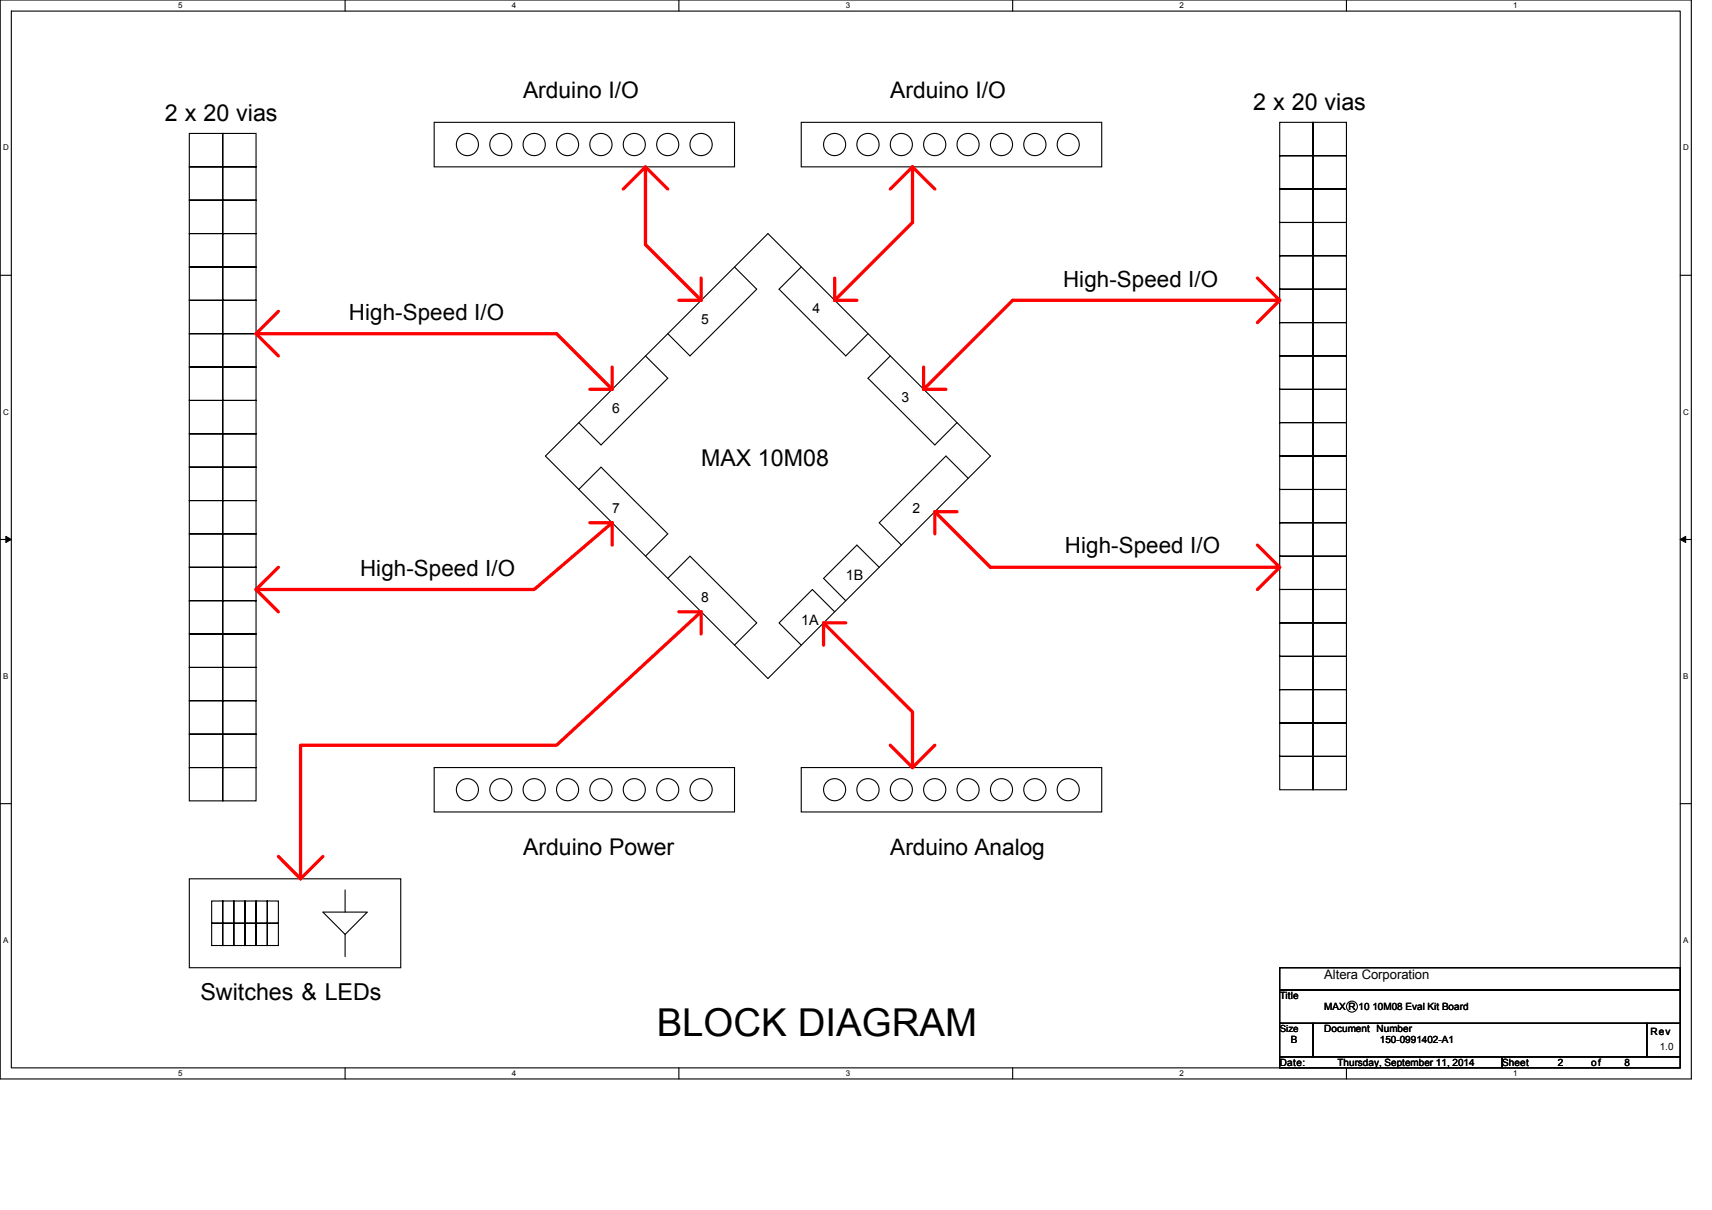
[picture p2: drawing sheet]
<svg xmlns="http://www.w3.org/2000/svg" width="297mm" height="210mm" viewBox="0 0 297 210" stroke-linecap="round" stroke-linejoin="round" font-family="sans-serif">
<path d="M0 0h293.5v187.2h-293.5zM2 1.9h289.5v183.4h-289.5z" fill="none" stroke="#000" stroke-width=".19"/>
<g fill="#fff">
<path d="M30.9 .2h.8v1.6h-.8z"/>
<path d="M30.9 185.5h.8v1.6h-.8z"/>
</g>
<path d="M59.9 0v1.9M59.9 185.3v1.9" fill="none" stroke="#000" stroke-width=".19"/>
<g fill="#fff">
<path d="M88.8 .2h.8v1.6h-.8z"/>
<path d="M88.8 185.5h.8v1.6h-.8z"/>
</g>
<path d="M117.8 0v1.9M117.8 185.3v1.9" fill="none" stroke="#000" stroke-width=".19"/>
<g fill="#fff">
<path d="M146.7 .2h.8v1.6h-.8z"/>
<path d="M146.7 185.5h.8v1.6h-.8z"/>
</g>
<path d="M175.7 0v1.9M175.7 185.3v1.9" fill="none" stroke="#000" stroke-width=".19"/>
<g fill="#fff">
<path d="M204.7 .2h.7v1.6h-.7z"/>
<path d="M204.7 185.5h.7v1.6h-.7z"/>
</g>
<path d="M233.6 0v1.9M233.6 185.3v1.9" fill="none" stroke="#000" stroke-width=".19"/>
<g fill="#fff">
<path d="M262.6 .2h.7v1.6h-.7z"/>
<path d="M262.6 185.5h.7v1.6h-.7z"/>
<path d="M.5 24.8h1v1.6h-1z"/>
<path d="M292 24.8h1v1.6h-1z"/>
<path d="M.5 70.7h1v1.5h-1z"/>
<path d="M292 70.7h1v1.5h-1z"/>
</g>
<path d="M0 47.8h2M291.5 47.8h2" fill="none" stroke="#000" stroke-width=".19"/>
<g fill="#fff">
<path d="M.5 116.5h.9v1.6h-.9z"/>
<path d="M292 116.5h.9v1.6h-.9z"/>
</g>
<path d="M0 93.6h2M291.5 93.6h2" fill="none" stroke="#000" stroke-width=".19"/>
<path d="M1 93.1l1 .5-1 .5zM291.5 93.6l1-.5v1z" fill="#000" stroke="#000" stroke-width=".17"/>
<g fill="#fff">
<path d="M.5 162.4h.9v1.5h-.9z"/>
<path d="M292 162.4h.9v1.5h-.9z"/>
</g>
<g fill="none" stroke="#000" stroke-width=".19">
<path d="M32.8 23.2h5.8v5.8h-5.8zM32.8 29h5.8v5.7h-5.8zM32.8 34.7h5.8v5.8h-5.8zM38.6 23.2h5.8v5.8h-5.8zM38.6 29h5.8v5.7h-5.8zM38.6 34.7h5.8v5.8h-5.8zM75.3 21.2h52.1v7.8h-52.1zM139 21.2h52.2v7.8h-52.2zM222 21.2h5.8v5.8h-5.8zM222 27h5.8v5.8h-5.8zM222 32.8h5.8v5.8h-5.8zM222 38.6h5.8v5.8h-5.8z"/>
<path d="M227.8 21.2h5.8v5.8h-5.8zM227.8 27h5.8v5.8h-5.8zM227.8 32.8h5.8v5.8h-5.8zM227.8 38.6h5.8v5.8h-5.8zM32.8 40.5h5.8v5.8h-5.8zM32.8 46.3h5.8v5.8h-5.8zM32.8 52.1h5.8v5.8h-5.8zM32.8 57.9h5.8v5.8h-5.8zM38.6 40.5h5.8v5.8h-5.8zM38.6 46.3h5.8v5.8h-5.8zM38.6 52.1h5.8v5.8h-5.8zM38.6 57.9h5.8v5.8h-5.8z"/>
<path d="M127.4 46.3l3.9 3.9-5.8 5.8-5.8 5.8-3.8-3.9M139 46.3l-3.8 3.9 5.7 5.8 5.8 5.8 3.9-3.9M152.5 44.4l-7.7 7.7M222 44.4h5.8v5.8h-5.8zM222 50.2h5.8v5.8h-5.8zM222 56h5.8v5.8h-5.8zM227.8 44.4h5.8v5.8h-5.8zM227.8 50.2h5.8v5.8h-5.8zM227.8 56h5.8v5.8h-5.8zM32.8 63.7h5.8v5.8h-5.8zM32.8 69.5h5.8v5.8h-5.8zM32.8 75.3h5.8v5.8h-5.8z"/>
<path d="M38.6 63.7h5.8v5.8h-5.8zM38.6 69.5h5.8v5.8h-5.8zM38.6 75.3h5.8v5.8h-5.8zM94.6 79.1l38.6-38.6 38.6 38.6-38.6 38.7zM112 61.8l3.9 3.8-11.6 11.6-3.9-3.9M154.5 61.8l-3.9 3.8 11.6 11.6 3.8-3.9M222 61.8h5.8v5.8h-5.8zM222 67.6h5.8v5.7h-5.8zM222 73.3h5.8v5.8h-5.8zM222 79.1h5.8v5.8h-5.8zM227.8 61.8h5.8v5.8h-5.8zM227.8 67.6h5.8v5.7h-5.8z"/>
<path d="M227.8 73.3h5.8v5.8h-5.8zM227.8 79.1h5.8v5.8h-5.8zM32.8 81.1h5.8v5.8h-5.8zM32.8 86.9h5.8v5.7h-5.8zM32.8 92.6h5.8v5.8h-5.8zM32.8 98.4h5.8v5.8h-5.8zM38.6 81.1h5.8v5.8h-5.8zM38.6 86.9h5.8v5.7h-5.8zM38.6 92.6h5.8v5.8h-5.8zM38.6 98.4h5.8v5.8h-5.8zM100.4 84.9l3.9-3.8 11.6 11.5-3.9 3.9M152.5 98.4l-3.8-3.8-5.8 5.8 3.8 3.8"/>
<path d="M168 83l-3.9-3.9-11.6 11.6 3.9 3.9M222 84.9h5.8v5.8h-5.8zM222 90.7h5.8v5.8h-5.8zM222 96.5h5.8v5.8h-5.8zM227.8 84.9h5.8v5.8h-5.8zM227.8 90.7h5.8v5.8h-5.8zM227.8 96.5h5.8v5.8h-5.8zM32.8 104.2h5.8v5.8h-5.8zM32.8 110h5.8v5.8h-5.8zM32.8 115.8h5.8v5.8h-5.8zM38.6 104.2h5.8v5.8h-5.8zM38.6 110h5.8v5.8h-5.8z"/>
<path d="M38.6 115.8h5.8v5.8h-5.8zM115.9 100.4l3.8-3.9 5.8 5.8 5.8 5.8-3.9 3.9M144.8 106.2l-3.9-3.9-5.7 5.8 3.8 3.9M222 102.3h5.8v5.8h-5.8zM222 108.1h5.8v5.8h-5.8zM222 113.9h5.8v5.8h-5.8zM222 119.7h5.8v5.8h-5.8zM227.8 102.3h5.8v5.8h-5.8zM227.8 108.1h5.8v5.8h-5.8zM227.8 113.9h5.8v5.8h-5.8zM227.8 119.7h5.8v5.8h-5.8zM0 139.5h2"/>
<path d="M32.8 121.6h5.8v5.8h-5.8zM32.8 127.4h5.8v5.8h-5.8zM32.8 133.2h5.8v5.8h-5.8zM38.6 121.6h5.8v5.8h-5.8zM38.6 127.4h5.8v5.8h-5.8zM38.6 133.2h5.8v5.8h-5.8zM75.3 133.2h52.1v7.7h-52.1zM139 133.2h52.2v7.7h-52.2zM222 125.5h5.8v5.8h-5.8zM222 131.3h5.8v5.8h-5.8zM227.8 125.5h5.8v5.8h-5.8zM227.8 131.3h5.8v5.8h-5.8z"/>
<path d="M291.5 139.5h2M32.8 152.5h36.7v15.4h-36.7zM36.7 156.4h1.9v3.8h-1.9zM38.6 156.4h2v3.8h-2zM40.6 156.4h1.9v3.8h-1.9zM42.5 156.4h1.9v3.8h-1.9zM44.4 156.4h2v3.8h-2zM46.4 156.4h1.9v3.8h-1.9zM56 158.3h7.7l-3.8 3.9zM59.9 154.4v3.9M36.7 160.2h1.9v3.9h-1.9zM38.6 160.2h2v3.9h-2z"/>
<path d="M40.6 160.2h1.9v3.9h-1.9zM42.5 160.2h1.9v3.9h-1.9zM44.4 160.2h2v3.9h-2zM46.4 160.2h1.9v3.9h-1.9zM59.9 162.2v3.8M222 167.9h69.5v3.9h-69.5zM222 171.8h69.5v5.8h-69.5zM222 177.6h5.8v5.8h-5.8zM227.8 177.6h57.9v5.8h-57.9zM285.7 177.6h5.8v5.8h-5.8zM222 183.4h38.6v1.9h-38.6zM260.6 183.4h30.9v1.9h-30.9z"/>
<circle cx="81.1" cy="25.1" r="1.92"/>
<circle cx="86.9" cy="25.1" r="1.92"/>
<circle cx="92.7" cy="25.1" r="1.93"/>
<circle cx="98.5" cy="25.1" r="1.92"/>
<circle cx="104.3" cy="25.1" r="1.93"/>
<circle cx="110" cy="25.1" r="1.92"/>
<circle cx="115.8" cy="25.1" r="1.92"/>
<circle cx="121.6" cy="25.1" r="1.93"/>
<circle cx="144.8" cy="25.1" r="1.92"/>
<circle cx="150.6" cy="25.1" r="1.93"/>
<circle cx="156.4" cy="25.1" r="1.92"/>
<circle cx="162.2" cy="25.1" r="1.93"/>
<circle cx="168" cy="25.1" r="1.92"/>
<circle cx="173.8" cy="25.1" r="1.92"/>
<circle cx="179.6" cy="25.1" r="1.93"/>
<circle cx="185.3" cy="25.1" r="1.92"/>
<circle cx="81.1" cy="137" r="1.92"/>
<circle cx="86.9" cy="137" r="1.92"/>
<circle cx="92.7" cy="137" r="1.92"/>
<circle cx="98.5" cy="137" r="1.92"/>
<circle cx="104.3" cy="137" r="1.92"/>
<circle cx="110" cy="137" r="1.92"/>
<circle cx="115.8" cy="137" r="1.92"/>
<circle cx="121.6" cy="137" r="1.92"/>
<circle cx="144.8" cy="137" r="1.92"/>
<circle cx="150.6" cy="137" r="1.92"/>
<circle cx="156.4" cy="137" r="1.92"/>
<circle cx="162.2" cy="137" r="1.92"/>
<circle cx="168" cy="137" r="1.92"/>
<circle cx="173.8" cy="137" r="1.92"/>
<circle cx="179.6" cy="137" r="1.92"/>
<circle cx="185.3" cy="137" r="1.92"/>
<circle cx="234.6" cy="174.7" r=".95"/>
</g>
<g fill="none" stroke="#f00" stroke-width=".57">
<path d="M108.1 32.8l3.9-3.8v13.5l9.6 9.6M112 29l3.9 3.8M158.3 29v9.6l-13.5 13.5M158.3 29l-3.8 3.8M158.3 29l3.9 3.8M44.4 57.9l3.9 3.9M44.4 57.9h52.2l9.6 9.7M48.3 54l-3.9 3.9M117.8 52.1h3.8M121.6 48.3v3.8M144.8 52.1h3.9M144.8 48.3v3.8"/>
<path d="M218.2 48.3l3.8 3.8M222 52.1h-46.3l-15.5 15.5M222 52.1l-3.8 3.9M102.3 67.6h3.9M106.2 63.7v3.9M160.2 67.6h3.9M160.2 63.7v3.9M48.3 98.4l-3.9 3.9M102.3 90.7h3.9M106.2 90.7l-13.5 11.6h-48.3M106.2 90.7v3.9M162.2 88.8l9.6 9.6h50.2l-3.8-3.8"/>
<path d="M162.2 88.8v3.8M162.2 88.8h3.8M222 98.4l-3.8 3.9M44.4 102.3l3.9 3.9M117.8 106.2h3.8M121.6 106.2l-25 23.1h-44.4v23.2M121.6 106.2v3.8M142.9 108.1l15.4 15.4v9.7M142.9 108.1v3.9M142.9 108.1h3.8M154.5 129.3l3.8 3.9M162.2 129.3l-3.9 3.9"/>
<path d="M48.3 148.6l3.9 3.9M56 148.6l-3.8 3.9"/>
</g>
<text font-size="6.7" x="113.9" y="179.8">BLOCK DIAGRAM</text>
<g font-size="4">
<text x="90.8" y="17.1">Arduino I/O</text>
<text x="154.5" y="17.1">Arduino I/O</text>
<text x="28.6" y="21">2 x 20 vias</text>
<text x="217.4" y="19">2 x 20 vias</text>
<text x="121.6" y="80.8">MAX 10M08</text>
<text x="90.8" y="148.4">Arduino Power</text>
<text x="34.8" y="173.5">Switches &amp; LEDs</text>
</g>
<g font-size="3.9">
<text x="184.5" y="49.8">High-Speed I/O</text>
<text x="60.5" y="55.6">High-Speed I/O</text>
<text x="184.8" y="96">High-Speed I/O</text>
<text x="62.5" y="100">High-Speed I/O</text>
<text x="154.5" y="148.3">Arduino Analog</text>
</g>
<g font-size="2.5">
<text x="146.7" y="100.7">1B</text>
<text x="139" y="108.4">1A</text>
</g>
<g font-size="2.4">
<text x="121.6" y="56.2">5</text>
<text x="140.9" y="54.3">4</text>
<text x="106.2" y="71.7">6</text>
<text x="156.4" y="69.7">3</text>
<text x="106.2" y="89">7</text>
<text x="158.3" y="89">2</text>
<text x="121.6" y="104.5">8</text>
</g>
<text font-size="2.3" x="229.8" y="170">Altera Corporation</text>
<g font-size="1.7">
<text x="222" y="173.4">Title</text>
<text x="222" y="179.1">Size</text>
<text x="229.8" y="179.1">Document Number</text>
<text x="229.8" y="175.3">MAX R 10 10M08 Eval Kit Board</text>
<text x="286.4" y="179.6">Rev</text>
<text x="222" y="184.9">Date:</text>
<text x="224" y="181.1">B</text>
<text x="232.1" y="184.9">Thursday, September 11, 2014</text>
<text x="239.4" y="181.1">150-0991402-A1</text>
<text x="260.6" y="184.9">Sheet</text>
<text x="270.3" y="184.9">2</text>
<text x="276.1" y="184.9">of</text>
<text x="281.9" y="184.9">8</text>
<text x="288" y="182.2">1.0</text>
</g>
<g font-size="1.4">
<text x="30.9" y="1.5">5</text>
<text x="88.8" y="1.5">4</text>
<text x="146.7" y="1.5">3</text>
<text x="204.7" y="1.5">2</text>
<text x="262.6" y="1.5">1</text>
<text x=".5" y="26.1">D</text>
<text x="292" y="26.1">D</text>
<text x=".5" y="71.9">C</text>
<text x="292" y="71.9">C</text>
<text x=".5" y="117.8">B</text>
<text x="292" y="117.8">B</text>
<text x=".5" y="163.6">A</text>
<text x="292" y="163.6">A</text>
<text x="30.9" y="186.8">5</text>
<text x="88.8" y="186.8">4</text>
<text x="146.7" y="186.8">3</text>
<text x="204.7" y="186.8">2</text>
<text x="262.6" y="186.8">1</text>
</g>
</svg>
